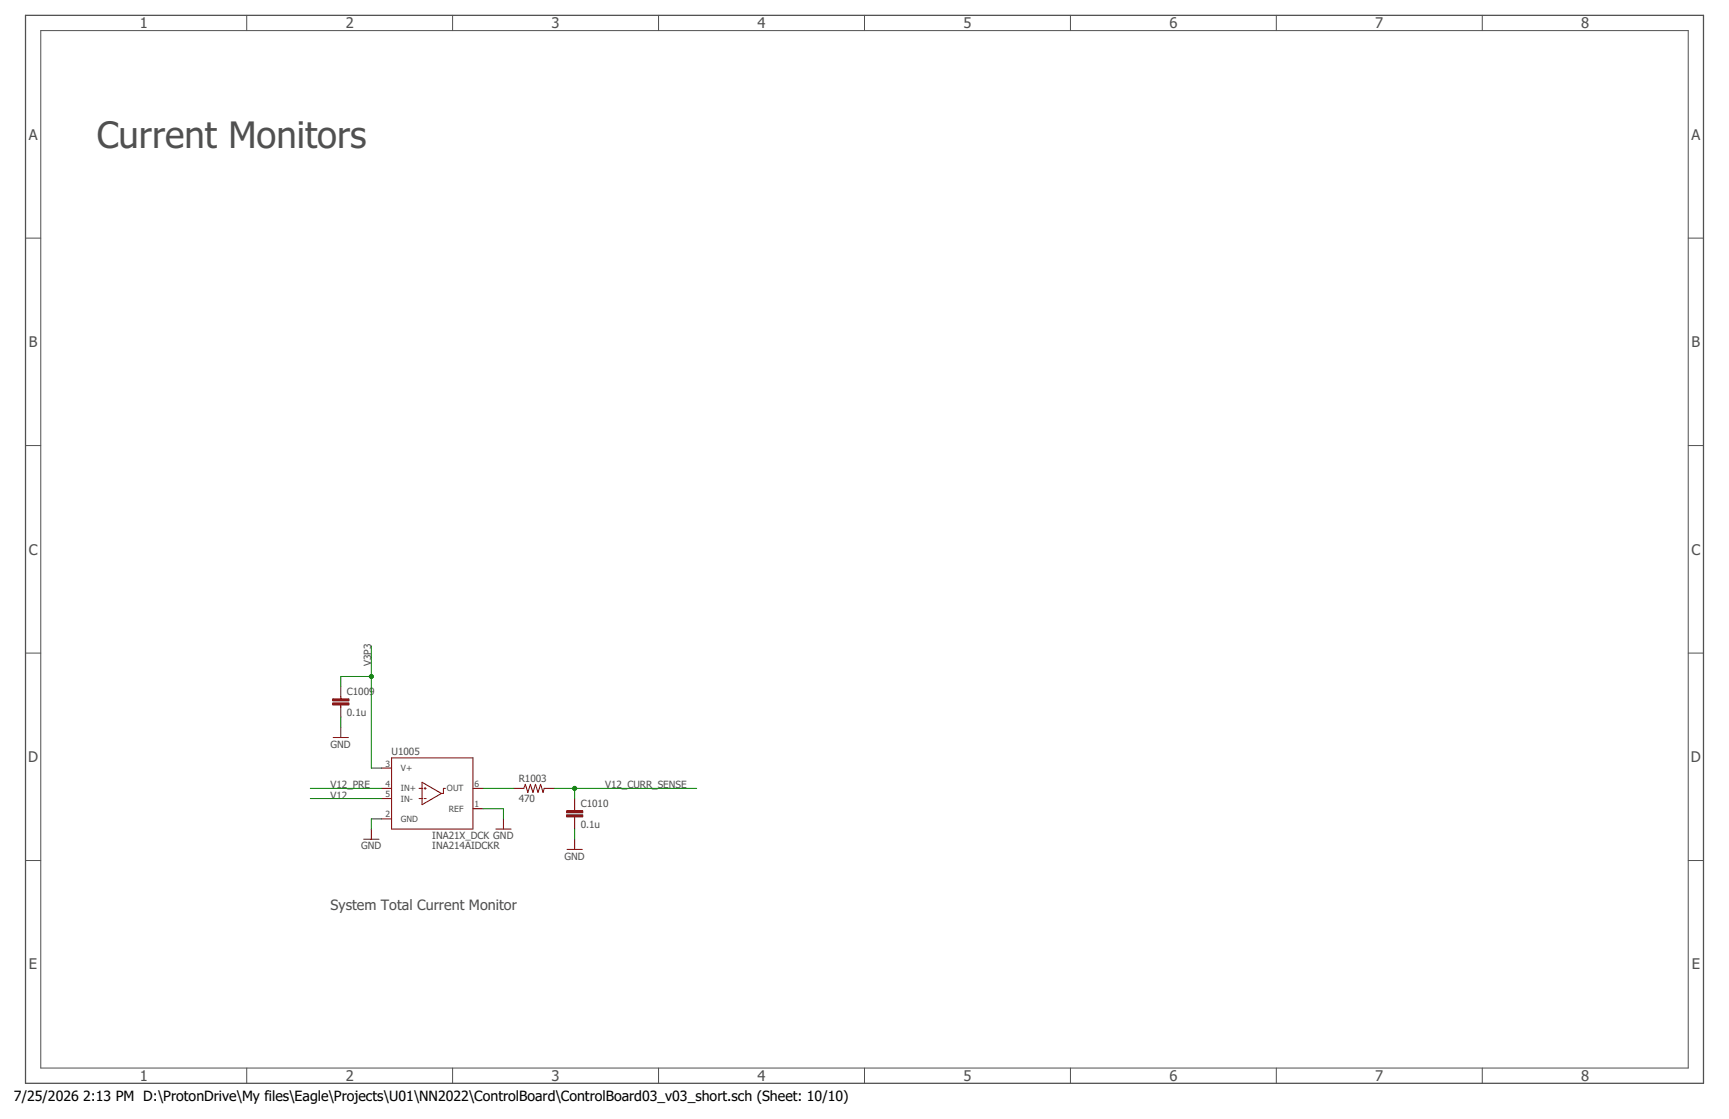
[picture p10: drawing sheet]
<svg xmlns="http://www.w3.org/2000/svg" width="432mm" height="279mm" viewBox="0 0 432 279" stroke-linecap="round" stroke-linejoin="round" font-family="sans-serif">
<path d="M6.4 3.8h419v266.7h-419z" fill="none" stroke="#505050" stroke-width=".32"/>
<g fill="none" stroke="#505050" stroke-width=".25">
<path d="M10.2 7.6h411.4v259.1h-411.4zM61.6 3.8v3.8M113 3.8v3.8M164.5 3.8v3.8M215.9 3.8v3.8M267.3 3.8v3.8M318.7 3.8v3.8M370.2 3.8v3.8M6.4 59.5h3.8M421.6 59.5h3.8M6.4 111.3h3.8M421.6 111.3h3.8"/>
<path d="M6.4 163.1h3.8M421.6 163.1h3.8M6.4 214.9h3.8M421.6 214.9h3.8M61.6 266.7v3.8M113 266.7v3.8M164.5 266.7v3.8M215.9 266.7v3.8M267.3 266.7v3.8M318.7 266.7v3.8M370.2 266.7v3.8"/>
</g>
<g fill="none" stroke="#800000" stroke-width=".25">
<path d="M85.1 171.4v3.1M85.1 176v3.1M83.2 184.1h3.8M85.1 181.6v2.5M95.3 196.8h2.5M95.3 191.8h2.5M95.3 199.4h2.5M97.8 189.2h20.3v17.8h-20.3zM104.6 196.8h.8M104.6 199.4h.8M105.4 195.3l4.8 2.8-4.8 2.8zM105.9 196.8h.5"/>
<path d="M105.9 199.4h.5M106.2 196.6v.5M111.3 196.8h-.6v1.3h-.5M118.1 196.8h2.5M128.3 196.8h2.5l.4-1 .6 2.1 .7-2.1 .6 2.1 .6-2.1 .7 2.1 .6-2.1 .6 2.1 .3-1.1h2.5M143.5 199.4v3M90.8 209.5h3.8M92.7 207v2.5M95.3 204.5h2.5M118.1 201.9h2.5M123.8 207h3.8M125.7 204.5v2.5"/>
<path d="M141.6 212.1h3.8M143.5 204v3M143.5 209.5v2.6"/>
</g>
<g fill="#800000" stroke="#800000" stroke-width=".25">
<path d="M141.5 203.5h4v.5h-4z"/>
<path d="M141.5 202.4h4v.5h-4z"/>
<path d="M83.1 175.5h4v.5h-4z"/>
<path d="M83.1 174.5h4v.5h-4z"/>
</g>
<path d="M85.1 179.1v2.5M92.7 168.9h-7.6v2.5M92.7 161.3v30.5h2.6M77.5 196.8h17.8M77.5 199.4h17.8M120.6 196.8h7.7M138.4 196.8h35.6M143.5 196.8v2.6M95.3 204.5h-2.6v2.5M120.6 201.9h5.1v2.6M143.5 207v2.5" fill="none" stroke="#008000" stroke-width=".25"/>
<g fill="#008000" stroke="#008000" stroke-width=".25">
<circle cx="143.5" cy="196.8" r=".51"/>
<circle cx="92.7" cy="168.9" r=".51"/>
</g>
<text font-size="9.1" fill="#505050" x="24.1" y="36.9">Current Monitors</text>
<g font-size="3.7" fill="#505050">
<text x="34.9" y="7">1</text>
<text x="86.3" y="7">2</text>
<text x="137.8" y="7">3</text>
<text x="189.2" y="7">4</text>
<text x="240.6" y="7">5</text>
<text x="292" y="7">6</text>
<text x="343.5" y="7">7</text>
<text x="394.9" y="7">8</text>
<text x="7.2" y="34.8">A</text>
<text x="422.4" y="34.8">A</text>
<text x="7.2" y="86.6">B</text>
<text x="422.4" y="86.6">B</text>
<text x="7.2" y="138.5">C</text>
<text x="422.4" y="138.5">C</text>
<text x="7" y="190.3">D</text>
<text x="422.3" y="190.3">D</text>
<text x="7.2" y="242.1">E</text>
<text x="422.5" y="242.1">E</text>
<text x="34.9" y="269.9">1</text>
<text x="86.3" y="269.9">2</text>
<text x="137.8" y="269.9">3</text>
<text x="189.2" y="269.9">4</text>
<text x="240.6" y="269.9">5</text>
<text x="292" y="269.9">6</text>
<text x="343.5" y="269.9">7</text>
<text x="394.9" y="269.9">8</text>
</g>
<text font-size="3.6" fill="#505050" x="82.6" y="227.3">System Total Current Monitor</text>
<g font-size="3.5">
<text x="3.5" y="274.9">7/25/2026</text>
<text x="20.8" y="274.9">2:13 PM D:\ProtonDrive\My files\Eagle\Projects\U01\NN2022\ControlBoard\ControlBoard03_v03_short.sch (Sheet: 10/10)</text>
</g>
<g font-size="2.5" fill="#505050">
<text x="92.7" y="166.4" transform="rotate(-90 92.7 166.4)">V3P3</text>
<text x="86.6" y="173.6">C1009</text>
<text x="86.6" y="178.7">0.1u</text>
<text x="82.6" y="186.7">GND</text>
<text x="97.8" y="188.5">U1005</text>
<text x="82.6" y="196.8">V12_PRE</text>
<text x="129.5" y="195.3">R1003</text>
<text x="151.1" y="196.8">V12_CURR_SENSE</text>
<text x="82.6" y="199.4">V12</text>
<text x="129.5" y="200.1">470</text>
<text x="145" y="201.5">C1010</text>
<text x="108" y="209.5">INA21X_DCK GND</text>
<text x="145" y="206.6">0.1u</text>
<text x="90.2" y="212.1">GND</text>
<text x="108" y="212.1">INA214AIDCKR</text>
<text x="141" y="214.6">GND</text>
</g>
<g font-size="2.1" fill="#505050">
<text x="96.3" y="191.4">3</text>
<text x="96.3" y="196.5">4</text>
<text x="100.1" y="192.5">V+</text>
<text x="100.1" y="197.6">IN+</text>
<text x="111.6" y="197.6">OUT</text>
<text x="118.5" y="196.5">6</text>
<text x="96.3" y="199">5</text>
<text x="100.1" y="200.1">IN-</text>
<text x="112.1" y="202.7">REF</text>
<text x="118.5" y="201.6">1</text>
<text x="96.3" y="204.1">2</text>
<text x="100.1" y="205.2">GND</text>
</g>
</svg>
